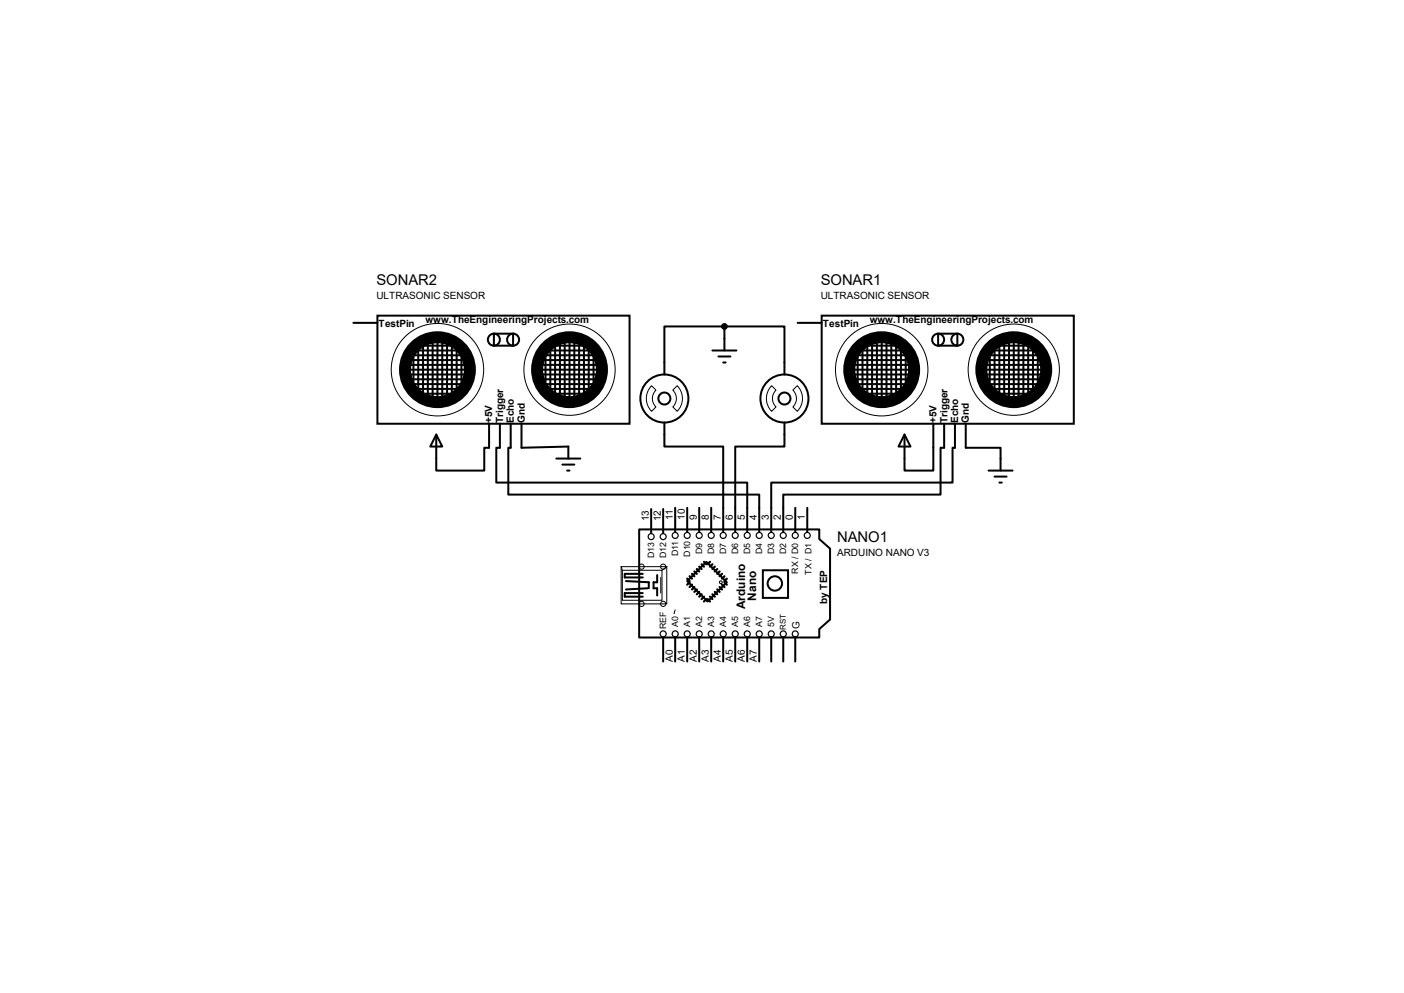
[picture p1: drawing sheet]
<svg xmlns="http://www.w3.org/2000/svg" width="297mm" height="210mm" viewBox="0 0 297 210" stroke-linecap="round" stroke-linejoin="round" font-family="sans-serif">
<g fill="none" stroke="#000" stroke-width=".42">
<path d="M74.8 68.3h5M79.8 66.8h53.4v22.8h-53.4zM85.4 79.2h13M85.9 77.2h12.7M85.9 76.2h12.5M86.2 78.2h12.2M86.4 75.1h11.7M86.4 74.1h11M87.5 74.9v6.6M87.7 73.1h8.7M88.5 73.4v9.4M89.5 73.1v10.4"/>
<path d="M90.5 72.3v11.7M91.5 72.3v12M92.5 72.3v12.5M93.6 72.3v12.5M94.6 71.8v12.7M95.6 72.9v11.6M96.6 74.1v9.7M97.6 75.1v6.6M104.5 70.6h4v2.5h-4zM113.9 76.2h12.2M114.4 78.2h12.7M114.4 77.2h12.4"/>
<path d="M114.4 79.2h12.4M114.6 75.1h11.5M114.6 74.1h10.5M115.4 74.9v5.8M116.2 73.1h8.1M116.4 73.4v9.4M117.4 72.9v10.6M118.4 72.1v11.9M119.5 72.1v12.2M120.5 72.1v12.2M121.5 72.1v12.2M122.5 72.3v11.7"/>
<path d="M123.5 72.9v10.6M124.5 74.1v8.7M125.6 74.6v7.1M150.7 74.1h5.1M152 75.4h2.5M153 76.7h.5M153.2 69h-12.7v10.2M153.2 69h12.7v10.2M153.2 69v5.1M168.7 68.3h5.1M173.8 66.8h53.4v22.8h-53.4zM179.4 79.2h13"/>
<path d="M179.9 77.2h12.7M179.9 76.2h12.5M180.2 78.2h12.2M180.4 75.1h11.7M180.4 74.1h10.9M181.4 74.9v6.6M181.7 73.1h8.6M182.5 73.4v9.4M183.5 73.1v10.4M184.5 72.3v11.7M185.5 72.3v12M186.5 72.3v12.5"/>
<path d="M187.5 72.3v12.5M188.6 71.8v12.7M189.6 72.9v11.6M190.6 74.1v9.7M191.6 75.1v6.6M198.5 70.6h4v2.5h-4zM207.9 76.2h12.1M208.4 78.2h12.7M208.4 77.2h12.4M208.4 79.2h12.4M208.6 75.1h11.4M208.6 74.1h10.4"/>
<path d="M209.4 74.9v5.8M210.1 73.1h8.2M210.4 73.4v9.4M211.4 72.9v10.6M212.4 72.1v11.9M213.4 72.1v12.2M214.5 72.1v12.2M215.5 72.1v12.2M216.5 72.3v11.7M217.5 72.9v10.6M218.5 74.1v8.7M219.5 74.6v7.1"/>
<path d="M85.9 80.2h12.2M86.4 81.2h11.5M86.7 82.3h10.9M86.7 83.3h10.4M92.3 91.9l1.3 2.5h-2.6zM103.5 89.6v5.1h-1.1v4.8h-10.1v-7.6M105.7 89.6v5.1h-.7v7.4h53.1v10.4M108 89.6v5.1h-.5v9.9h53.1v7.9M110.3 89.6v5.1l9.9-.3v2.6M114.6 80.2h11.7M115.1 81.2h11.5M115.7 82.3h9.6"/>
<path d="M116.4 83.3h7.6M117.7 97h5.1M119 98.3h2.5M120 99.5h.5M140.5 89.4v5h12.5v18.1M165.9 89.4v5h-10.4v18.1M179.9 80.2h12.2M180.4 81.2h11.5M180.7 82.3h10.9M180.7 83.3h10.4M191.3 91.9l1.3 2.5h-2.5zM197.4 89.6v9.9h-6.1v-7.6"/>
<path d="M199.7 89.6v5.1h-.7v9.9h-33.3v7.9M202 89.6v5.1h-.5v7.4h-38.3v10.4M204.3 89.6v5.1h7.4v4.8M208.6 80.2h11.7M209.1 81.2h11.5M209.1 99.5h5.1M209.6 82.3h9.7M210.4 83.3h7.6M135.2 112h38.1v2l2.3 2v15l-2.3 2.1v1.7h-38.1zM137.8 107.7v5M140.3 107.7v5M142.8 107.4v5.1"/>
<path d="M145.4 107.4v5.1M147.9 107.4v5.1M149.4 118.8l4.4 4.3-4.1 4.1-4.3-4.3zM150.5 107.4v5.1M168.2 107.4v5.1M170.8 107.4v5.1M210.4 100.8h2.5M211.4 102.1h.5M132.4 122.9l4.8 .2v1.3M136 121.4h-3.8v.7h3.8M136 125.4h-3.8v.8h3.8M137 124.4l-4.6 .3"/>
<path d="M139 121.6v1.5h-.7v1.3h.7v1.5M140.3 134.8v5.1M142.8 134.8v5.1M145.4 134.8v5.1M147.9 134.8v5.1M150.5 134.8v5.1M153 134.8v5.1M155.5 134.8v5.1M158.1 134.8v5.1M160.6 134.8v5.1M161.4 120.6h5.3v5.8h-5.3zM163.2 134.8v5.1"/>
<path d="M165.7 134.8v5.1M168.2 134.8v5.1"/>
<circle cx="104.5" cy="71.8" r="1.27"/>
<circle cx="108.5" cy="71.8" r="1.27"/>
<circle cx="198.5" cy="71.8" r="1.27"/>
<circle cx="202.5" cy="71.8" r="1.27"/>
<circle cx="140.5" cy="84.3" r="5.1"/>
<circle cx="140.5" cy="84.3" r="1.27"/>
<circle cx="165.9" cy="84.3" r="5.1"/>
<circle cx="165.9" cy="84.3" r="1.27"/>
<circle cx="163.9" cy="123.4" r="1.52"/>
</g>
<g fill="none" stroke="#000" stroke-width=".21">
<path d="M137.8 81.6l1 .9a2.46 2.46 0 0 0 0 3.6l-1 .9a3.9 3.9 0 0 1 0-5.4zM143.3 81.6a3.9 3.9 0 0 1 0 5.4l-1-.9a2.46 2.46 0 0 0 0-3.6zM163.2 81.6l1 .9a2.46 2.46 0 0 0 0 3.6l-1 .9a3.9 3.9 0 0 1 0-5.4zM168.7 81.6a3.9 3.9 0 0 1 0 5.4l-1-.9a2.46 2.46 0 0 0 0-3.6zM131.4 119.8h9.7v7.9h-9.7zM131.4 119.8l.3 .8M141.1 119.8l-1.1 .8M131.7 120.6h8.3v6.4h-8.3zM139.8 122.1v3.3M142.8 129l-.2 .8"/>
<circle cx="92.5" cy="78.2" r="9.8"/>
<circle cx="120.5" cy="78.2" r="9.7"/>
<circle cx="186.5" cy="78.2" r="9.8"/>
<circle cx="214.5" cy="78.2" r="9.7"/>
<circle cx="135.7" cy="119.8" r=".55"/>
<circle cx="140.3" cy="119.8" r=".55"/>
<circle cx="135.7" cy="127.7" r=".55"/>
<circle cx="140.3" cy="127.7" r=".55"/>
<circle cx="152.5" cy="123.1" r=".3"/>
</g>
<g fill="none" stroke="#000" stroke-width=".25">
<circle cx="137.8" cy="113.5" r=".64"/>
<circle cx="140.3" cy="113.5" r=".64"/>
<circle cx="142.8" cy="113.2" r=".64"/>
<circle cx="145.4" cy="113.2" r=".64"/>
<circle cx="147.9" cy="113.2" r=".64"/>
<circle cx="150.5" cy="113.2" r=".64"/>
<circle cx="153" cy="113.2" r=".64"/>
<circle cx="155.5" cy="113.2" r=".64"/>
<circle cx="158.1" cy="113.2" r=".64"/>
<circle cx="160.6" cy="113.2" r=".64"/>
<circle cx="163.2" cy="113.2" r=".64"/>
<circle cx="165.7" cy="113.2" r=".64"/>
<circle cx="168.2" cy="113.2" r=".64"/>
<circle cx="170.8" cy="113.2" r=".64"/>
<circle cx="140.3" cy="134.1" r=".64"/>
<circle cx="142.8" cy="134.1" r=".64"/>
<circle cx="145.4" cy="134.1" r=".64"/>
<circle cx="147.9" cy="134.1" r=".64"/>
<circle cx="150.5" cy="134.1" r=".64"/>
<circle cx="153" cy="134.1" r=".64"/>
<circle cx="155.5" cy="134.1" r=".64"/>
<circle cx="158.1" cy="134.1" r=".64"/>
<circle cx="160.6" cy="134.1" r=".64"/>
<circle cx="163.2" cy="134.1" r=".64"/>
<circle cx="165.7" cy="134.1" r=".64"/>
<circle cx="168.2" cy="134.1" r=".64"/>
</g>
<g fill="none" stroke="#000" stroke-width=".47">
<path d="M147.9 119.8l.5 .6M148.4 119.3l.5 .5M148.9 118.8l.5 .5M150.2 118.8l-.5 .5M150.7 119.3l-.5 .5M151.2 119.8l-.5 .6M145.4 122.4l.5 .5M145.9 123.1l-.5 .6M145.9 121.9l.5 .5M146.4 123.7l-.5 .5M146.4 121.4l.5 .5M146.9 124.2l-.5 .5"/>
<path d="M146.9 120.9l.5 .5M147.4 124.7l-.5 .5M147.4 120.4l.5 .5M147.9 125.2l-.5 .5M148.4 125.7l-.5 .5M148.9 126.2l-.5 .5M149.4 126.7l-.5 .5M149.7 126.7l.5 .5M150.2 126.2l.5 .5M150.7 125.7l.5 .5M151.2 125.2l.5 .5M151.7 120.4l-.5 .5"/>
<path d="M151.7 124.7l.5 .5M152.2 120.9l-.5 .5M152.2 124.2l.5 .5M152.7 121.4l-.5 .5M152.7 123.7l.5 .5M153.2 121.9l-.5 .5M153.2 123.1l.6 .6M153.8 122.4l-.6 .5"/>
</g>
<g fill="none" stroke="#000" stroke-width="2.5">
<circle cx="92.5" cy="78.2" r="6.9"/>
<circle cx="120.5" cy="78.2" r="6.9"/>
<circle cx="186.5" cy="78.2" r="6.9"/>
<circle cx="214.5" cy="78.2" r="6.9"/>
</g>
<circle cx="153.2" cy="69" r=".51" fill="#000" stroke="#000" stroke-width=".42"/>
<g font-size="3.1">
<text x="79.6" y="60.3">SONAR2</text>
<text x="173.6" y="60.3">SONAR1</text>
<text x="177.1" y="114.6">NANO1</text>
</g>
<g font-size="2.5">
<text x="157.7" y="128.7" transform="rotate(-90 157.7 128.7)">Arduino</text>
<text x="159.9" y="127" transform="rotate(-90 159.9 127)">Nano</text>
</g>
<g font-size="2.1">
<text x="79.6" y="63.2">ULTRASONIC SENSOR</text>
<text x="173.6" y="63.2">ULTRASONIC SENSOR</text>
<text x="80.1" y="69.1">TestPin</text>
<text x="90" y="68.3">www.TheEngineeringProjects.com</text>
<text x="174.1" y="69.1">TestPin</text>
<text x="184" y="68.3">www.TheEngineeringProjects.com</text>
<text x="104.1" y="89.5" transform="rotate(-90 104.1 89.5)">+5V</text>
<text x="106.4" y="89.4" transform="rotate(-90 106.4 89.4)">Trigger</text>
<text x="108.7" y="89.4" transform="rotate(-90 108.7 89.4)">Echo</text>
<text x="111" y="89.4" transform="rotate(-90 111 89.4)">Gnd</text>
<text x="198.1" y="89.5" transform="rotate(-90 198.1 89.5)">+5V</text>
<text x="200.4" y="89.4" transform="rotate(-90 200.4 89.4)">Trigger</text>
<text x="202.7" y="89.4" transform="rotate(-90 202.7 89.4)">Echo</text>
<text x="205" y="89.4" transform="rotate(-90 205 89.4)">Gnd</text>
<text x="137.2" y="110.2" transform="rotate(-90 137.2 110.2)">13</text>
<text x="139.8" y="110.2" transform="rotate(-90 139.8 110.2)">12</text>
<text x="142.3" y="109.9" transform="rotate(-90 142.3 109.9)">11</text>
<text x="144.9" y="109.9" transform="rotate(-90 144.9 109.9)">10</text>
<text x="147.4" y="109.9" transform="rotate(-90 147.4 109.9)">9</text>
<text x="149.9" y="109.9" transform="rotate(-90 149.9 109.9)">8</text>
<text x="152.5" y="109.9" transform="rotate(-90 152.5 109.9)">7</text>
<text x="155" y="109.9" transform="rotate(-90 155 109.9)">6</text>
<text x="157.6" y="109.9" transform="rotate(-90 157.6 109.9)">5</text>
<text x="160.1" y="109.9" transform="rotate(-90 160.1 109.9)">4</text>
<text x="162.6" y="109.9" transform="rotate(-90 162.6 109.9)">3</text>
<text x="165.2" y="109.9" transform="rotate(-90 165.2 109.9)">2</text>
<text x="167.7" y="109.9" transform="rotate(-90 167.7 109.9)">0</text>
<text x="170.3" y="109.9" transform="rotate(-90 170.3 109.9)">1</text>
<text x="177.1" y="117.5">ARDUINO NANO V3</text>
<text x="175" y="127.7" transform="rotate(-90 175 127.7)">by TEP</text>
<text x="169.2" y="133.1" transform="rotate(-90 169.2 133.1)">G</text>
<text x="142.3" y="140" transform="rotate(-90 142.3 140)">A0</text>
<text x="144.9" y="140" transform="rotate(-90 144.9 140)">A1</text>
<text x="147.4" y="140" transform="rotate(-90 147.4 140)">A2</text>
<text x="149.9" y="140" transform="rotate(-90 149.9 140)">A3</text>
<text x="152.5" y="140" transform="rotate(-90 152.5 140)">A4</text>
<text x="155" y="140" transform="rotate(-90 155 140)">A5</text>
<text x="157.6" y="140" transform="rotate(-90 157.6 140)">A6</text>
<text x="160.1" y="140" transform="rotate(-90 160.1 140)">A7</text>
</g>
<g font-size="1.9">
<text x="138.4" y="118" transform="rotate(-90 138.4 118)">D13</text>
<text x="140.9" y="118" transform="rotate(-90 140.9 118)">D12</text>
<text x="143.5" y="117.7" transform="rotate(-90 143.5 117.7)">D11</text>
<text x="146" y="117.8" transform="rotate(-90 146 117.8)">D10</text>
<text x="148.5" y="117.2" transform="rotate(-90 148.5 117.2)">D9</text>
<text x="151.1" y="117.2" transform="rotate(-90 151.1 117.2)">D8</text>
<text x="153.6" y="117.2" transform="rotate(-90 153.6 117.2)">D7</text>
<text x="156.2" y="117.2" transform="rotate(-90 156.2 117.2)">D6</text>
<text x="158.7" y="117.2" transform="rotate(-90 158.7 117.2)">D5</text>
<text x="161.2" y="117.2" transform="rotate(-90 161.2 117.2)">D4</text>
<text x="163.8" y="117.2" transform="rotate(-90 163.8 117.2)">D3</text>
<text x="166.3" y="117.2" transform="rotate(-90 166.3 117.2)">D2</text>
<text x="168.9" y="121.4" transform="rotate(-90 168.9 121.4)">RX / D0</text>
<text x="171.7" y="121.5" transform="rotate(-90 171.7 121.5)">TX / D1</text>
<text x="140.9" y="133.1" transform="rotate(-90 140.9 133.1)">REF</text>
<text x="143.5" y="132.7" transform="rotate(-90 143.5 132.7)">A0</text>
<text x="146" y="132.7" transform="rotate(-90 146 132.7)">A1</text>
<text x="148.5" y="132.7" transform="rotate(-90 148.5 132.7)">A2</text>
<text x="151.1" y="132.7" transform="rotate(-90 151.1 132.7)">A3</text>
<text x="153.6" y="132.7" transform="rotate(-90 153.6 132.7)">A4</text>
<text x="156.2" y="132.7" transform="rotate(-90 156.2 132.7)">A5</text>
<text x="158.7" y="132.7" transform="rotate(-90 158.7 132.7)">A6</text>
<text x="161.2" y="132.7" transform="rotate(-90 161.2 132.7)">A7</text>
<text x="163.8" y="132.7" transform="rotate(-90 163.8 132.7)">5V</text>
</g>
<text font-size="1.7" x="166.2" y="133.2" transform="rotate(-90 166.2 133.2)">RST</text>
</svg>
